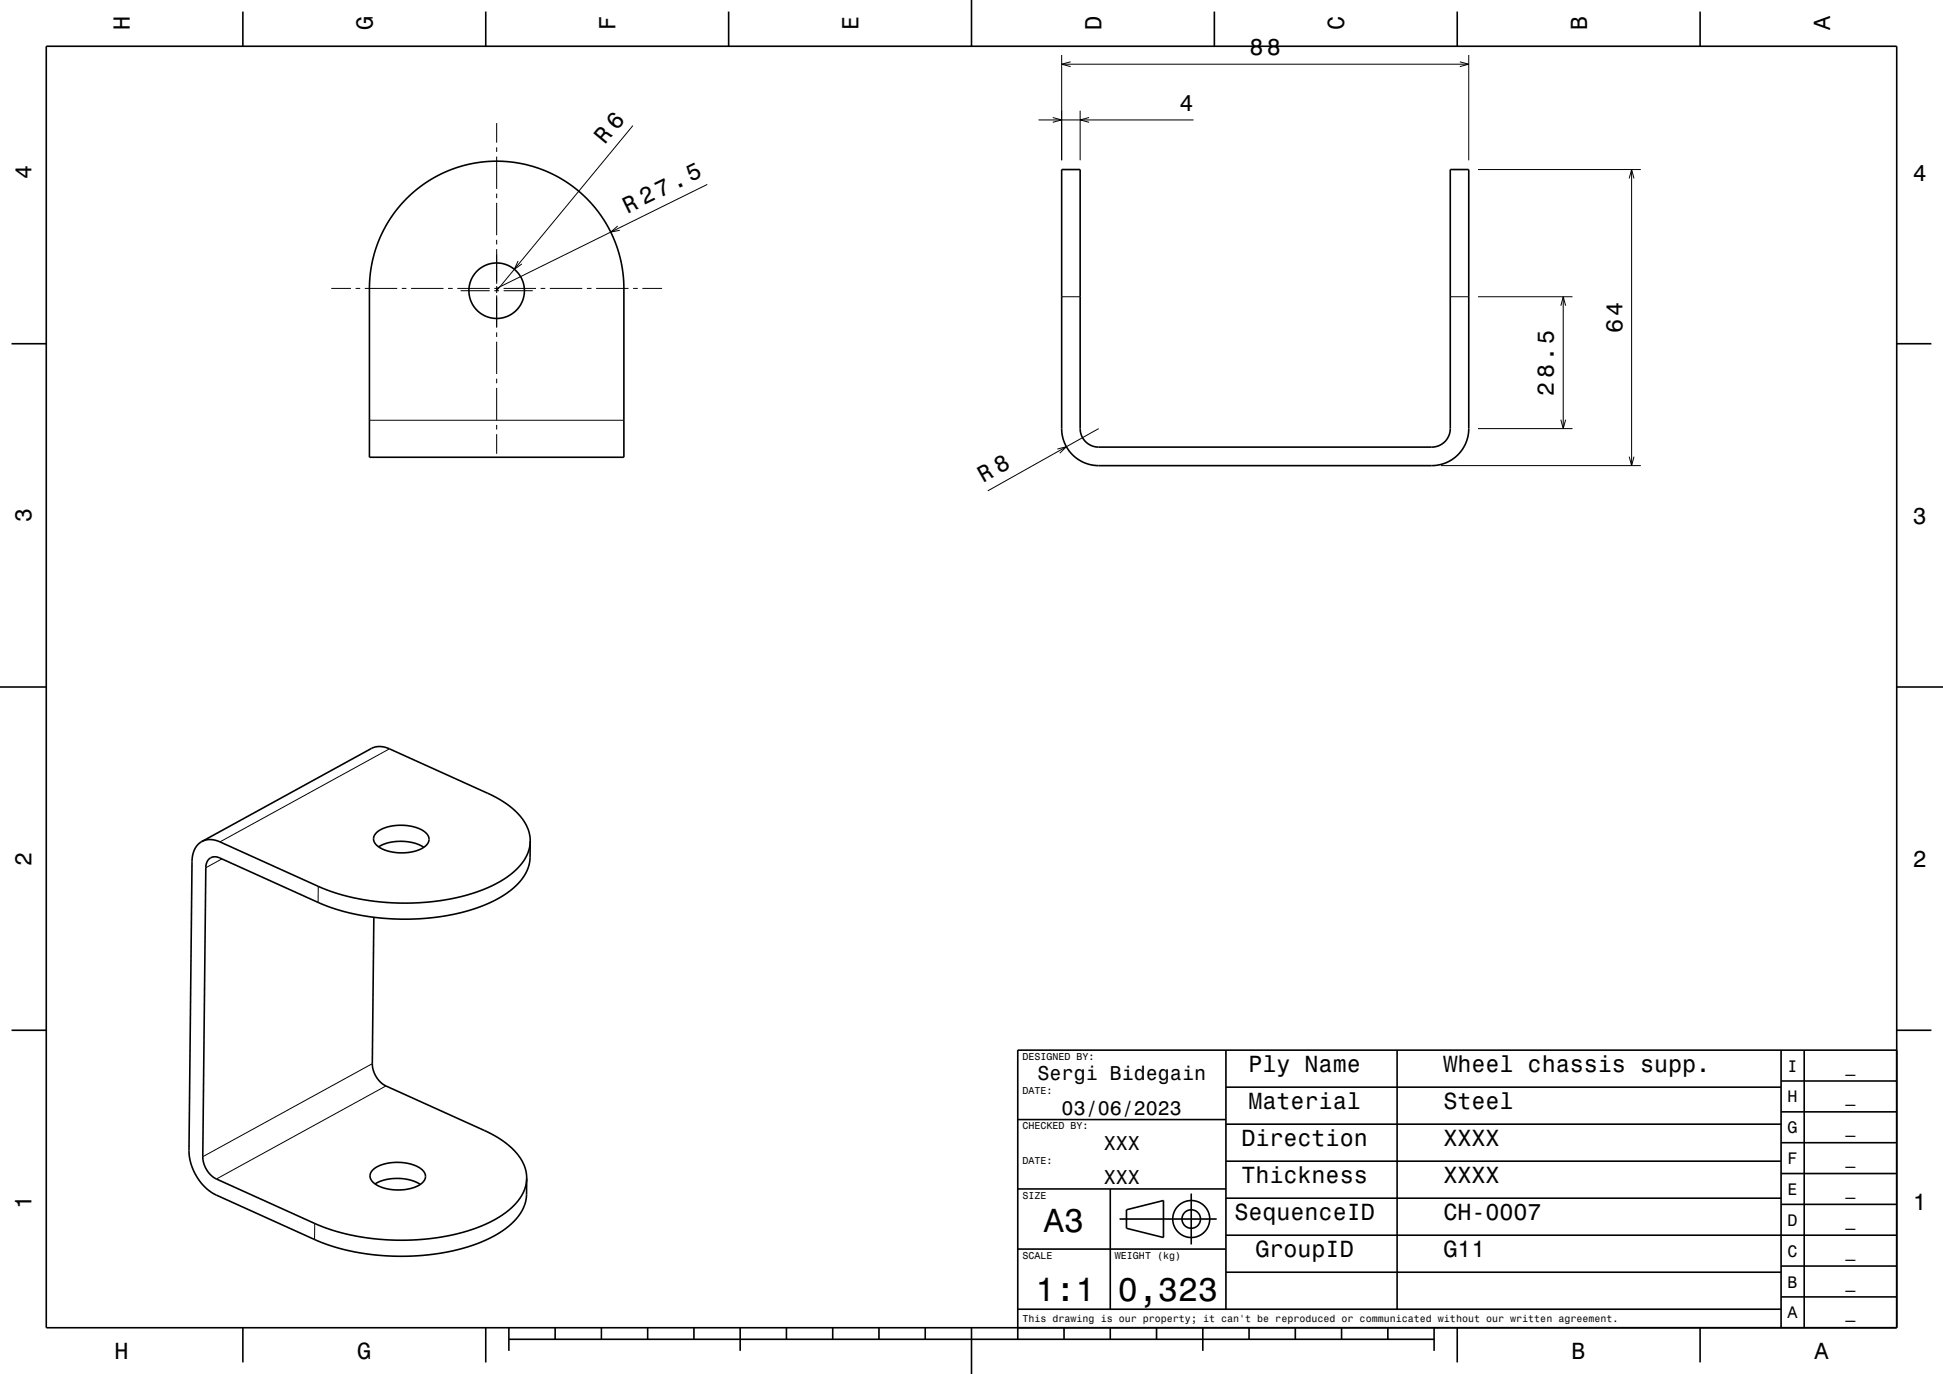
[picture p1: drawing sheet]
<svg xmlns="http://www.w3.org/2000/svg" width="420mm" height="297mm" viewBox="0 0 420 297" stroke-linecap="round" stroke-linejoin="round" font-family="sans-serif">
<g fill="none" stroke="#000" stroke-width=".22">
<path d="M229.5 11.9v22.7M229.5 13.9h88M231.4 13.4l-1.9 .5 1.9 .5M315.6 13.4l1.9 .5-1.9 .5M317.5 11.9v22.7M107.4 26.6v4.2M107.4 31.8v1M107.4 33.8v7M136.8 27.1l-29.4 35.7M152.9 39.9l-45.5 22.4M224.5 25.9h33.5M227.6 25.4l1.9 .5-1.9 .5"/>
<path d="M233.5 23.9v10.7M235.4 25.4l-1.9 .5 1.9 .5M319.5 36.6h35.2M352.2 38.6l.5-2 .5 2M352.7 36.6v64M107.4 41.8v1M107.4 43.8v7M107.4 51.8v1M107.4 53.8v7.5M112 56.4l-.8 1.8 1.6-1.1M133.5 48.8l-1.5 1.4 2-.4M71.6 62.3h4.3"/>
<path d="M76.9 62.3h1M78.9 62.3h7M86.9 62.3h1M88.9 62.3h7M96.9 62.3h1M98.9 62.3h7M99.6 62.8h6.3M106.9 62.8h1M106.9 62.3h1M107.4 61.8v1.5M107.4 63.8v7M107.4 71.8v1"/>
<path d="M107.4 73.8v7M108.9 62.8h6.3M108.9 62.3h7M116.9 62.3h1M118.9 62.3h7M126.9 62.3h1M128.9 62.3h7M136.9 62.3h1M138.9 62.3h4.2M229.5 64.1h4M313.5 64.1h4M319.5 64.1h20.4"/>
<path d="M337.4 66.1l.5-2 .5 2M337.9 64.1v28.5M79.9 90.8h55M107.4 81.8v1M107.4 83.8v7M107.4 91.8v1M107.4 93.8v4.3M228.6 97.1l1.9-.5-1.4 1.4M237.5 92.6l-24 13.5M319.5 92.6h20.4M337.4 90.7l.5 1.9 .5-1.9M352.2 98.7l.5 1.9 .5-1.9"/>
<path d="M311.5 100.6h43.2M84.2 161.9l-36.7 20.1M48 185.7l-3.5 1.9M68.8 191.6v3.5M80.5 229.9l-36.7 20.1M83.4 234.7l-36.6 20.2M68 264.5v3.4"/>
</g>
<g fill="none" stroke="#000" stroke-width=".35">
<path d="M10 10h400v277h-400zM52.5 2.5v7.5M105 2.5v7.5M157.5 2.5v7.5M210 0v10M262.5 2.5v7.5M315 2.5v7.5M367.5 2.5v7.5M229.5 36.6h4v56a4 4 0 0 0 4 4h72a4 4 0 0 0 4-4v-56h4v56a8 8 0 0 1-8 8h-72a8 8 0 0 1-8-8zM87.8 43l2.2-2 2-1.5 2.3-1.4 2.8-1.3 2.8-.9 2.4-.6 3-.4h3l3 .2 2.7 .6 2.9 .8 2.5 1.1 2.6 1.5 2.3 1.5 2 1.8 2.1 2.2 2.3 3.3 1.9 3.5 1.2 3.5 .8 4 .3 3.4v36.5h-55v-36.6l.2-3.7 1-4.2 1.6-4.2 2.3-3.8zM2.5 74.3h7.5M410 74.3h7.5"/>
<path d="M0 148.5h10M410 148.5h10M81.4 179.9a9.9 9.9 0 0 1 9.6-.6 2.24 2.24 0 0 1 1.6 2.8 6.1 6.1 0 0 1-5.2 2.2h-1.8a5.5 5.5 0 0 1-4.8-2.5 1.74 1.74 0 0 1 .6-1.9zM43.6 181.9a4.7 4.7 0 0 0-2.1 4.3l-.6 62.5a11.2 11.2 0 0 0 5.8 9.6l21.5 9.7 3.8 1.4 4.3 1.1 3.8 .6 4.7 .4h4.5l6-.6 5-1.1 4.6-1.7 4-2.2 2.6-2.4 1-1.3 .7-1.2 .6-2.3 .1-4M80.8 198.3l-.3 31.6a5.6 5.6 0 0 0 2.9 4.8l21.7 9.8 3.2 1.8 2.4 1.9 1.8 2.2 1 2.2 .4 2.1M81.8 183.1a10.2 10.2 0 0 1 9.8 .1M114.6 181.8l-.1 4.2-.6 2.2-.7 1.3-1 1.3-2.7 2.3-3.8 2.1-4.8 1.8-5.3 1.1-5.3 .5-4.8 .1-3.9-.3-4.8-.8-3.8-1-3.9-1.4-21.8-9.8a2.02 2.02 0 0 0-2.8 2.2l-.7 62.6a5.6 5.6 0 0 0 3 4.7l21.2 9.6 3.2 1.2 3.5 1 4.2 .8 4.4 .5 3.8 .1 4.9-.3 5.2-.7 4.8-1.3 3.9-1.6 3.2-1.9 2.6-2.4 .9-1.2 .7-1.4 .4-1.2 .2-1.4M114.6 181.8l-.3-2.1-1-2.2-1.7-2-2.4-2-3.2-1.8-21.8-9.8a4.3 4.3 0 0 0-3.9-.1l-36.7 20.1M114.6 181.8l-.1 1.2-.4 1.3-.6 1.4-1 1.3-2.5 2.3-3.5 2.1-3.9 1.6-4.8 1.2-5 .8-5.2 .2-4.3-.1-3.9-.5-3.7-.7-3.5-1-3.2-1.2-21.5-9.7a4.3 4.3 0 0 0-3.9-.1M2.5 222.7h7.5M265 235h120M265 227v56"/>
<path d="M302 227v56M385 233.7h25M385 227v60M390 227v60M410 222.7h7.5M410 227h-190v62.5M80.5 253a9.2 9.2 0 0 1 8.1-1.4 3.8 3.8 0 0 1 3.4 2.6 2.92 2.92 0 0 1-2.5 2.5 10 10 0 0 1-8.8-1.1 1.73 1.73 0 0 1-.2-2.6zM81.1 255.9a10.2 10.2 0 0 1 9.7 .1M220 257h45M220 242h45M240 257v26M257.5 258v11"/>
<path d="M265 259h120M265 251h120M265 243h120M385 253.7h25M385 247h25M385 240.3h25M220 270h45M242 263.5h21M243.5 261.5l8-2v8l-8-2zM265 275h120M265 267h145M385 273.7h25"/>
<path d="M385 260.3h25M52.5 287v7.5M105 287v7.5M110 289.5h200M110 287v5M120 287v2.5M130 287v2.5M140 287v2.5M150 287v2.5M160 287v5M170 287v2.5M180 287v2.5"/>
<path d="M190 287v2.5M200 287v2.5M210 287v10M220 283h165M230 287v2.5M240 287v2.5M250 287v2.5M260 287v5M270 287v2.5M280 287v2.5M290 287v2.5M300 287v2.5"/>
<path d="M310 287v5M315 287v7.5M367.5 287v7.5M385 280.3h25"/>
<circle cx="107.4" cy="62.8" r="6"/>
<circle cx="257.5" cy="263.5" r="2"/>
<circle cx="257.5" cy="263.5" r="4"/>
</g>
<g font-size="7.2">
<text x="225.7" y="266.3">A3</text>
<text x="223.8" y="281.3">1:1</text>
<text x="241.7" y="281.3">0,323</text>
</g>
<g font-size="5.1">
<text x="130.8" y="31.3" transform="rotate(-50 130.8 31.3)">R 6</text>
<text x="135.6" y="46.2" transform="rotate(-26 135.6 46.2)">R 27.5</text>
</g>
<g font-size="5">
<text x="28.1" y="6.5" transform="rotate(-90 28.1 6.5)">H</text>
<text x="80.6" y="6.5" transform="rotate(-90 80.6 6.5)">G</text>
<text x="133.1" y="6.5" transform="rotate(-90 133.1 6.5)">F</text>
<text x="185.6" y="6.5" transform="rotate(-90 185.6 6.5)">E</text>
<text x="238.1" y="6.5" transform="rotate(-90 238.1 6.5)">D</text>
<text x="270.1" y="11.9">88</text>
<text x="290.6" y="6.5" transform="rotate(-90 290.6 6.5)">C</text>
<text x="343.1" y="6.5" transform="rotate(-90 343.1 6.5)">B</text>
<text x="395.6" y="6.5" transform="rotate(-90 395.6 6.5)">A</text>
<text x="255" y="23.9">4</text>
<text x="6.8" y="38.7" transform="rotate(-90 6.8 38.7)">4</text>
<text x="413.5" y="39">4</text>
<text x="350.7" y="72" transform="rotate(-90 350.7 72)">64</text>
<text x="335.9" y="85.5" transform="rotate(-90 335.9 85.5)">28.5</text>
<text x="212.5" y="104.4" transform="rotate(-29 212.5 104.4)">R 8</text>
<text x="6.8" y="112.9" transform="rotate(-90 6.8 112.9)">3</text>
<text x="413.5" y="113.2">3</text>
<text x="6.8" y="187.1" transform="rotate(-90 6.8 187.1)">2</text>
<text x="413.5" y="187.4">2</text>
<text x="269.9" y="231.8">Ply Name</text>
<text x="312" y="231.8">Wheel chassis supp.</text>
<text x="269.9" y="239.8">Material</text>
<text x="312" y="239.8">Steel</text>
<text x="268.3" y="247.8">Direction</text>
<text x="312" y="247.8">XXXX</text>
<text x="268.3" y="255.8">Thickness</text>
<text x="312" y="255.8">XXXX</text>
<text x="6.8" y="261.3" transform="rotate(-90 6.8 261.3)">1</text>
<text x="266.8" y="263.8">SequenceID</text>
<text x="312" y="263.8">CH-0007</text>
<text x="413.5" y="261.6">1</text>
<text x="271.4" y="271.8">GroupID</text>
<text x="312" y="271.8">G11</text>
<text x="24.7" y="293.8">H</text>
<text x="77.2" y="293.8">G</text>
<text x="339.7" y="293.8">B</text>
<text x="392.2" y="293.8">A</text>
</g>
<g font-size="4.3">
<text x="224.3" y="233.5">Sergi Bidegain</text>
<text x="229.5" y="241">03/06/2023</text>
<text x="238.6" y="248.5">XXX</text>
<text x="238.6" y="256">XXX</text>
</g>
<g font-size="3.6">
<text x="386.4" y="231.6">I</text>
<text x="398.9" y="231.6">_</text>
<text x="386.4" y="238.3">H</text>
<text x="398.9" y="238.3">_</text>
<text x="386.4" y="245">G</text>
<text x="398.9" y="245">_</text>
<text x="386.4" y="251.6">F</text>
<text x="398.9" y="251.6">_</text>
<text x="386.4" y="258.3">E</text>
<text x="398.9" y="258.3">_</text>
<text x="386.4" y="265">D</text>
<text x="398.9" y="265">_</text>
<text x="386.4" y="271.6">C</text>
<text x="398.9" y="271.6">_</text>
<text x="386.4" y="278.3">B</text>
<text x="398.9" y="278.3">_</text>
<text x="386.4" y="285">A</text>
<text x="398.9" y="285">_</text>
</g>
<g font-size="2.2">
<text x="221" y="229.1">DESIGNED BY:</text>
<text x="221" y="236.6">DATE:</text>
<text x="221" y="244.1">CHECKED BY:</text>
<text x="221" y="251.6">DATE:</text>
<text x="221" y="259.1">SIZE</text>
<text x="221" y="272.1">SCALE</text>
<text x="241" y="272.1">WEIGHT (kg)</text>
<text x="221" y="285.8">This drawing is our property; it can't be reproduced or communicated without our written agreement.</text>
</g>
</svg>
